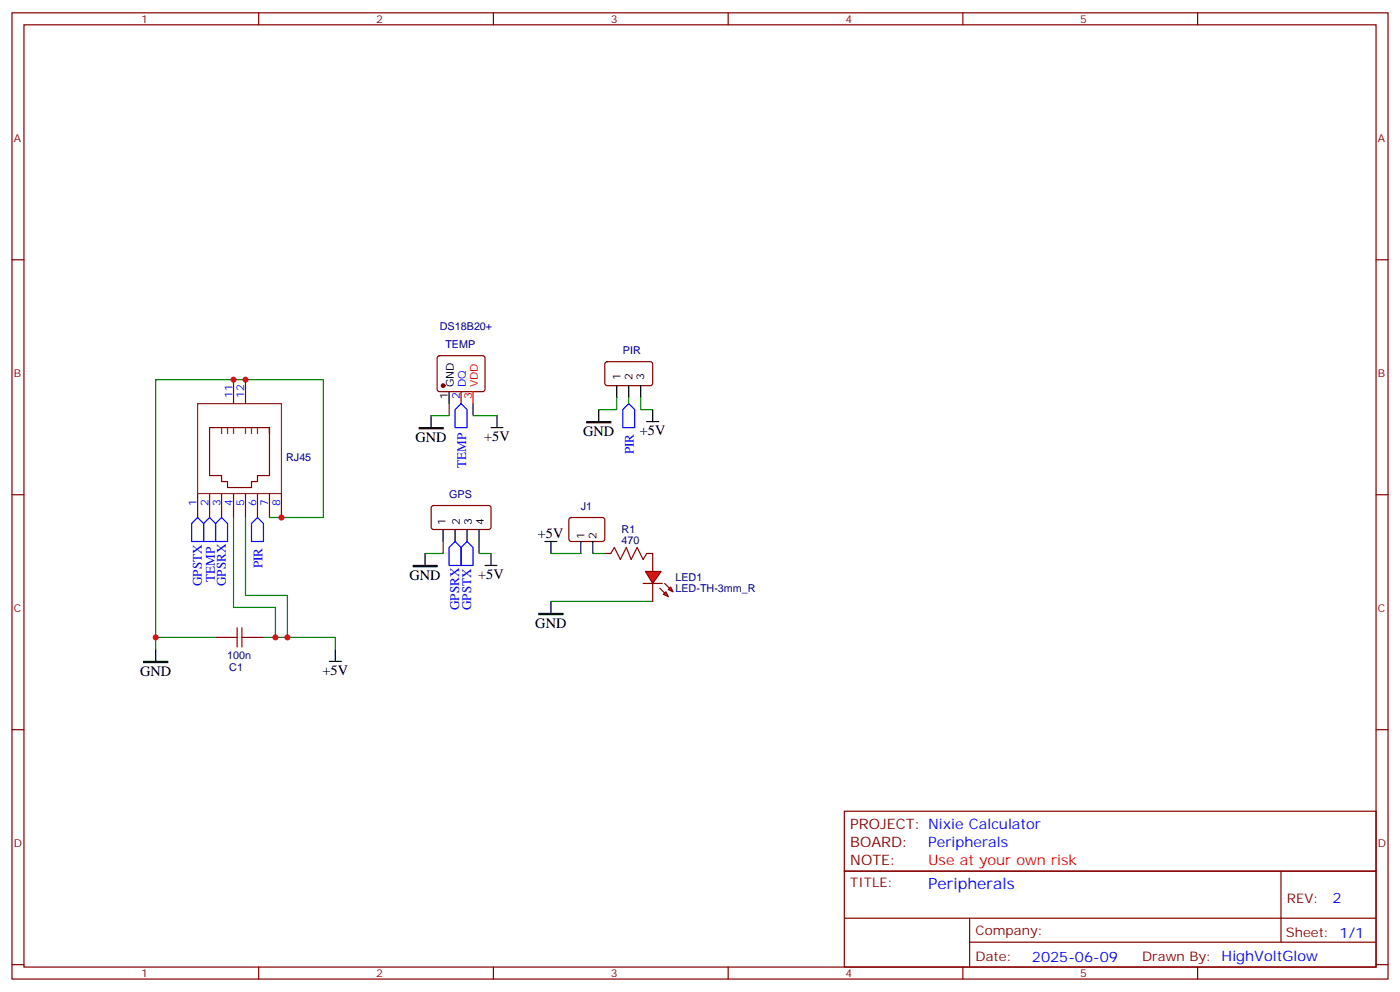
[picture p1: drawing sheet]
<svg xmlns="http://www.w3.org/2000/svg" width="412mm" height="292mm" viewBox="0 0 412 292" stroke-linecap="round" stroke-linejoin="round" font-family="sans-serif">
<g fill="none" stroke="#870000" stroke-width=".35">
<path d="M3.5 3.8h405.4v284.3h-405.4zM7.1 7.3h398.2v277.3h-398.2zM76.2 3.8v3.5M145.3 3.8v3.5M214.5 3.8v3.5M283.6 3.8v3.5M352.8 3.8v3.5M3.5 76.4h3.6M405.3 76.4h3.6M68.8 111.7v7.1M72.3 111.7v7.1M129 104.9l.5-.2h12.7l.5 .2 .2 .5-.1 9.4-.6 .5-13-.1-.4-.7v-9.1z"/>
<path d="M135.8 115.3v3.5M178.4 106.6l.5-.2 12.9 .1 .5 .6-.1 6-.6 .4-13-.1-.4-.6v-5.7zM79.4 125.8h-17.7v14.1h3.6v1.8h1.7v1.8h7.1v-1.8h1.7v-1.8h3.6v-14.1v1.8M3.5 145.6h3.6M58.2 145.2v7.1M61.7 145.2v7.1M65.3 145.2v7.1M68.8 145.2v7.1M72.3 145.2v7.1M75.8 145.2v7.1M79.4 145.2v7.1M82.9 145.2v7.1"/>
<path d="M127.2 149l.5-.2h16.5l.4 .7v5.9l-.7 .4h-16.5l-.4-.7v-5.6zM405.3 145.6h3.6M178.2 162.9h1.7M190.5 162.9h1.8M63.5 187.6h3.5M74.1 187.6h3.5M3.5 214.7h3.6M405.3 214.7h3.6M248.7 238.7h156.6v17.7h-156.6zM248.7 256.4h156.6v28.2h-156.6zM377.3 256.4v20.9M248.7 270.2h156.5"/>
<path d="M285.6 277.3h119.6M285.6 270.2v14.1M3.5 283.9h3.6M76.2 284.6v3.5M145.3 284.6v3.5M214.5 284.6v3.5M283.6 284.6v3.5M352.8 284.6v3.5M405.3 283.9h3.6"/>
</g>
<path d="M58.2 118.8h24.7v26.4h-24.7zM65.3 125.8v1.8M67 125.8v1.8M68.8 125.8v1.8M72.3 125.8v1.8M74.1 125.8v1.8M75.8 125.8v1.8" fill="none" stroke="#8c2424" stroke-width=".35"/>
<path d="M123.5 125.8h7v.4h-7zM172.9 124.1h7v.3h-7zM121.7 166.4h7.1v.4h-7.1zM42.3 194.6h7.1v.4h-7.1zM158.7 180.5h7.1v.4h-7.1z" fill="#000" stroke="#000" stroke-width=".35"/>
<g fill="none" stroke="#000" stroke-width=".35">
<path d="M132.3 115.3v3.5M181.7 113.5v3.5M185.2 113.5v3.5M188.7 113.5v3.5M127 122.3v3.5M144.6 125.8h3.6M146.4 122.3v3.5M176.4 120.5v3.6M190.5 124.1h3.5M192.3 120.5v3.6M130.5 155.8v3.5M134.1 155.8v3.5"/>
<path d="M137.6 155.8v3.5M141.1 155.8v3.5M160.5 159.3h3.5M162.3 159.3v3.6M125.2 162.9v3.5M142.9 166.4h3.5M144.6 162.9v3.5M162.3 177v3.5M45.9 191.1v3.5M97 194.6h3.5M98.8 191.1v3.5"/>
</g>
<path d="M179.9 162.9l1.1-1.8 1.7 3.5 1.8-3.5 1.4 3.5 1.8-3.5 1.7 3.5 1.1-1.7M67 187.6h2.8M69.8 184.7v5.7M71.3 187.6h2.8M71.3 184.7v5.7" fill="none" stroke="#a10000" stroke-width=".35"/>
<g fill="none" stroke="#008700" stroke-width=".35">
<path d="M132.3 118.8v3.5h-5.3M139.3 118.8v3.5h7.1M181.7 117v3.5h-5.3M185.2 117v1.8M188.7 117v3.5h3.6M68.8 152.3v26.5h12.3v8.8M72.3 152.3v22.9h12.4v12.4M79.4 152.3h15.8v-40.6h-49.3v75.9h17.6M130.5 159.3v3.6h-5.3M141.1 159.3v3.6h3.5M162.3 177h30M45.9 187.6v3.5"/>
<path d="M77.6 187.6h21.2v3.5"/>
</g>
<circle cx="130.5" cy="113.5" r=".53" fill="#870000" stroke="#870000" stroke-width=".35"/>
<path d="M139.3 115.3v3.5" fill="none" stroke="#f00" stroke-width=".35"/>
<path d="M135.8 118.8l1.8 1.7v5.3h-3.5v-5.3zM185.2 118.8l1.8 1.7v5.3h-3.6v-5.3zM58.2 152.3l1.8 1.8v5.2h-3.6v-5.2zM61.7 152.3l1.8 1.8v5.2h-3.5v-5.2zM65.3 152.3l1.7 1.8v5.2h-3.5v-5.2zM75.8 152.3l1.8 1.8v5.2h-3.5v-5.2zM134.1 159.3l1.7 1.8v5.3h-3.5v-5.3zM137.6 159.3l1.7 1.8v5.3h-3.5v-5.3z" fill="none" stroke="#00f" stroke-width=".35"/>
<g fill="#f00" stroke="#870000" stroke-width=".35">
<path d="M190.1 168.2h4.6l-2.4 3.5z"/>
<path d="M189.4 171.7h5.7z"/>
</g>
<g fill="#870000" stroke="#870000" stroke-width=".35">
<path d="M195.8 171.7l1.4 1.4z"/>
<path d="M194.4 173.1l1.4 1.4z"/>
</g>
<g fill="#f00" stroke="#870000" stroke-width=".35">
<path d="M196.8 173.5l.8-.7 .7 1.4z"/>
<path d="M195.4 174.9l.7-.7 .7 1.4z"/>
</g>
<path d="M167.8 152.5l.5-.2h9.4l.5 .7-.1 5.9-.7 .4h-9.4l-.4-.7v-5.6zM192.3 162.9v5.3M192.3 171.7v5.3" fill="none" stroke="#870000" stroke-width=".35"/>
<path d="M171.1 159.3v3.6M174.6 159.3v3.6" fill="none" stroke="#000" stroke-width=".35"/>
<path d="M162.3 162.9h8.8M174.6 162.9h3.6" fill="none" stroke="#008700" stroke-width=".35"/>
<g fill="#c00">
<circle cx="68.8" cy="111.7" r=".88"/>
<circle cx="45.9" cy="187.6" r=".88"/>
<circle cx="81.1" cy="187.6" r=".88"/>
<circle cx="84.7" cy="187.6" r=".88"/>
<circle cx="82.9" cy="152.3" r=".88"/>
<circle cx="72.3" cy="111.7" r=".88"/>
</g>
<text font-size="4.6" fill="#00f" x="273.4" y="261.7">Peripherals</text>
<g font-size="4.2">
<text x="122.4" y="130.1">GND</text>
<text x="142.6" y="129.8">+5V</text>
<text x="171.8" y="128.3">GND</text>
<text x="188.5" y="128">+5V</text>
<text x="158.4" y="158.3">+5V</text>
<text x="120.6" y="170.6">GND</text>
<text x="140.9" y="170.4">+5V</text>
<text x="157.7" y="184.7">GND</text>
<text x="41.3" y="198.9">GND</text>
<text x="95" y="198.6">+5V</text>
</g>
<g font-size="4.2" fill="#800">
<text x="250.5" y="244">PROJECT: Nixie Calculator</text>
<text x="250.5" y="249.3">BOARD:</text>
<text x="250.5" y="254.6">NOTE:</text>
</g>
<g font-size="4.2" fill="#00f">
<text x="273.4" y="249.3">Peripherals</text>
<text x="392.5" y="265.6">2</text>
<text x="304" y="283">2025-06-09</text>
</g>
<text font-size="4.2" fill="#f00" x="273.4" y="254.6">Use at your own risk</text>
<g font-size="3.9" fill="#00f">
<text x="137.3" y="137.8" transform="rotate(-90 137.3 137.8)">TEMP</text>
<text x="186.7" y="133.7" transform="rotate(-90 186.7 133.7)">PIR</text>
<text x="77.4" y="167.2" transform="rotate(-90 77.4 167.2)">PIR</text>
<text x="59.4" y="172.5" transform="rotate(-90 59.4 172.5)">GPSTX</text>
<text x="63.3" y="171.3" transform="rotate(-90 63.3 171.3)">TEMP</text>
<text x="66.5" y="172.5" transform="rotate(-90 66.5 172.5)">GPSRX</text>
<text x="135.3" y="179.6" transform="rotate(-90 135.3 179.6)">GPSRX</text>
<text x="138.8" y="179.6" transform="rotate(-90 138.8 179.6)">GPSTX</text>
</g>
<g font-size="3.9" fill="#800">
<text x="250.5" y="260.9">TITLE:</text>
<text x="379.1" y="265.6">REV:</text>
<text x="287.4" y="275.1">Company:</text>
<text x="378.7" y="275.8">Sheet: 1/1</text>
<text x="287.4" y="282.8">Date:</text>
<text x="336.4" y="282.9">Drawn By: HighVoltGlow</text>
</g>
<g font-size="3.2" fill="#800">
<text x="41.6" y="6.8">1</text>
<text x="110.8" y="6.8">2</text>
<text x="179.9" y="6.8">3</text>
<text x="249.1" y="6.8">4</text>
<text x="318.2" y="6.8">5</text>
<text x="4.1" y="41.9">A</text>
<text x="405.9" y="41.9">A</text>
<text x="4.1" y="111">B</text>
<text x="405.9" y="111">B</text>
<text x="4.1" y="180.2">C</text>
<text x="405.9" y="180.2">C</text>
<text x="4.1" y="249.3">D</text>
<text x="405.9" y="249.3">D</text>
<text x="41.6" y="287.6">1</text>
<text x="110.8" y="287.6">2</text>
<text x="179.9" y="287.6">3</text>
<text x="249.1" y="287.6">4</text>
<text x="318.2" y="287.6">5</text>
</g>
<g font-size="3.2" fill="#000080">
<text x="129.6" y="97">DS18B20+</text>
<text x="131.2" y="102.3">TEMP</text>
<text x="183.5" y="104.1">PIR</text>
<text x="84.3" y="135.8">RJ45</text>
<text x="132.3" y="146.4">GPS</text>
<text x="171.1" y="149.9">J1</text>
<text x="183.1" y="160.1">470</text>
<text x="183.1" y="157">R1</text>
<text x="199" y="171">LED1</text>
<text x="199" y="174.3">LED-TH-3mm_R</text>
<text x="66.9" y="194">100n</text>
<text x="67.5" y="197.5">C1</text>
</g>
<g font-size="3.2">
<text x="133.7" y="113.9" transform="rotate(-90 133.7 113.9)">GND</text>
<text x="182.7" y="111.7" transform="rotate(-90 182.7 111.7)">1</text>
<text x="186.3" y="111.7" transform="rotate(-90 186.3 111.7)">2</text>
<text x="189.8" y="111.7" transform="rotate(-90 189.8 111.7)">3</text>
<text x="131.9" y="117.4" transform="rotate(-90 131.9 117.4)">1</text>
<text x="131.2" y="154.5" transform="rotate(-90 131.2 154.5)">1</text>
<text x="135.5" y="154.5" transform="rotate(-90 135.5 154.5)">2</text>
<text x="139" y="154.5" transform="rotate(-90 139 154.5)">3</text>
<text x="142.5" y="154.5" transform="rotate(-90 142.5 154.5)">4</text>
<text x="172.2" y="158.6" transform="rotate(-90 172.2 158.6)">1</text>
<text x="175.7" y="158.6" transform="rotate(-90 175.7 158.6)">2</text>
</g>
<g font-size="3.2" fill="#00f">
<text x="137.2" y="113.9" transform="rotate(-90 137.2 113.9)">DQ</text>
<text x="68.4" y="117" transform="rotate(-90 68.4 117)">11</text>
<text x="72" y="117" transform="rotate(-90 72 117)">12</text>
<text x="135.5" y="117.4" transform="rotate(-90 135.5 117.4)">2</text>
<text x="57.9" y="149" transform="rotate(-90 57.9 149)">1</text>
<text x="61.4" y="149" transform="rotate(-90 61.4 149)">2</text>
<text x="64.9" y="149" transform="rotate(-90 64.9 149)">3</text>
<text x="68.4" y="149" transform="rotate(-90 68.4 149)">4</text>
<text x="72" y="149" transform="rotate(-90 72 149)">5</text>
<text x="75.5" y="149" transform="rotate(-90 75.5 149)">6</text>
<text x="79" y="149" transform="rotate(-90 79 149)">7</text>
<text x="82.5" y="149" transform="rotate(-90 82.5 149)">8</text>
</g>
<g font-size="3.2" fill="#f00">
<text x="140.8" y="113.9" transform="rotate(-90 140.8 113.9)">VDD</text>
<text x="139" y="117.4" transform="rotate(-90 139 117.4)">3</text>
</g>
</svg>
